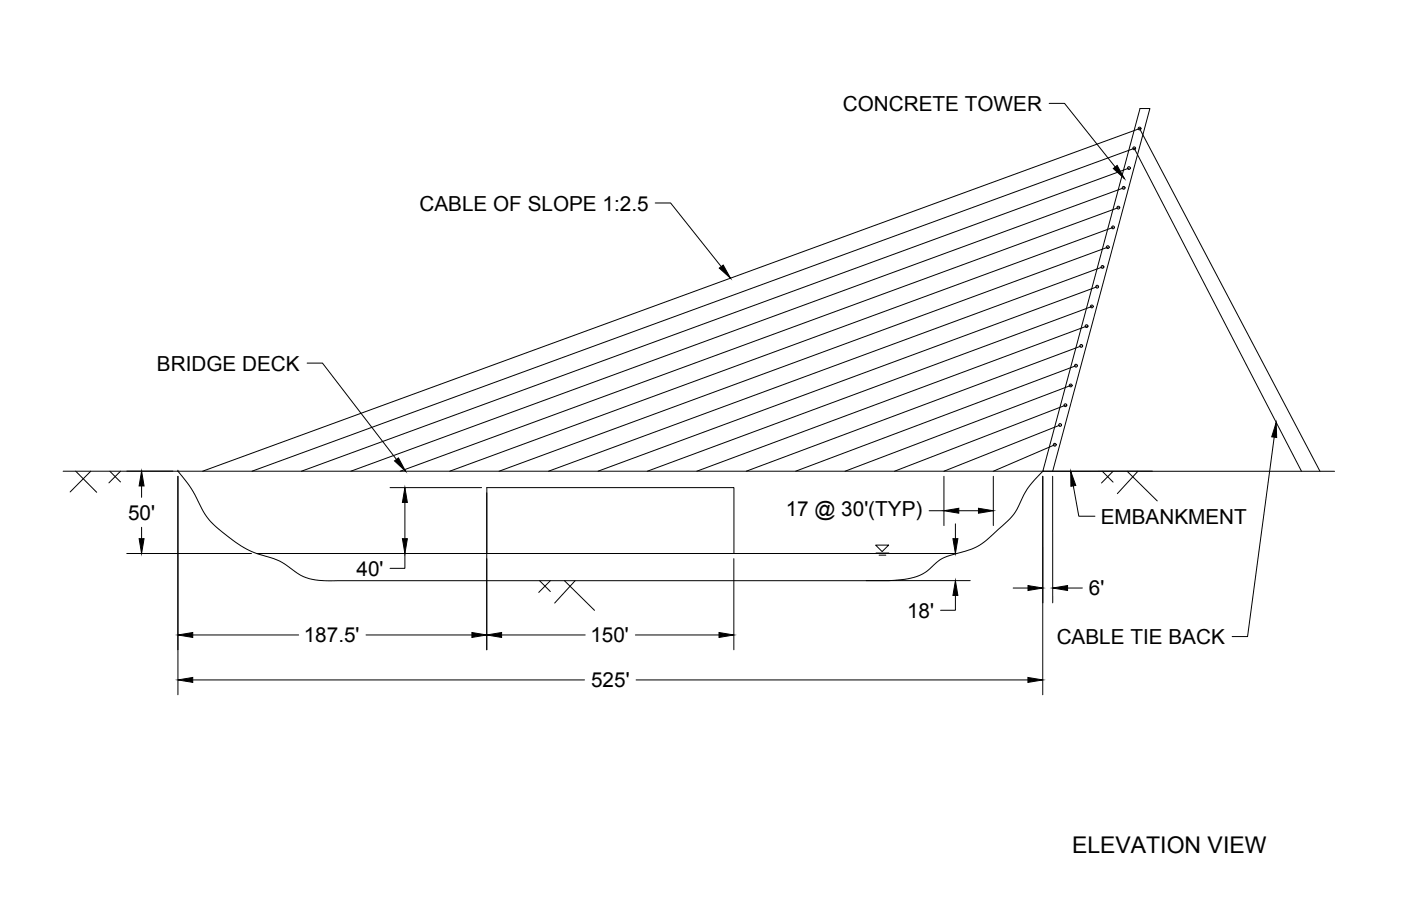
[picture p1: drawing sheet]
<svg xmlns="http://www.w3.org/2000/svg" width="432mm" height="279mm" viewBox="0 0 432 279" stroke-linecap="round" stroke-linejoin="round" font-family="sans-serif">
<!-- layer: 0 -->
<g fill="none" stroke="#000" stroke-width=".31">
<path d="M323.4 31.9h4.7l15.6 19.6M346.3 57.9l-238.2 87.4M348 51.8l-255.1 93.5M201.9 62.6h4.8l15.6 19.6M341.4 76.2l-187.6 69.1M343.1 70.1l-204.5 75.2M344.7 64l-221.3 81.3M336.5 94.5l-137 50.8M338.2 88.4l-153.9 56.9M339.8 82.3l-170.7 63M94.7 112h4.7l22.8 29.7M330 118.9l-69.5 26.4"/>
<path d="M331.6 112.8l-86.4 32.5M333.3 106.7l-103.3 38.6M334.9 100.6l-120.1 44.7M325.1 137.2l-18.9 8.1M326.7 131.1l-35.8 14.2M328.4 125l-52.7 20.3M392.7 134.8l-8.2 61.5h-4.7M19.5 145.3h35.3a42.8 42.8 0 0 1 7.9 12.5 23.6 23.6 0 0 0 7.5 7.6 30.8 30.8 0 0 0 14.1 6.9 26.3 26.3 0 0 1 7.5 4.6 17.7 17.7 0 0 0 10.5 2.2h171.5a21.3 21.3 0 0 0 11.6-2.8l.4-.2a14.9 14.9 0 0 1 6.1-4.5l.9-.3a31.2 31.2 0 0 0 9.8-3.6l5.1-4.4a20.8 20.8 0 0 0 7.8-10.6 31.6 31.6 0 0 1 5.9-7.3l89.9-.1M23.3 145.3l6.5 6.5M28 145.3l-6.4 6.4M33.8 145.3l3.3 3.3M37.1 145.3l-3.5 3.6"/>
<path d="M39.1 145.3h14.1M43.6 149.9v3.5M54.8 145.3h.1M54.8 145.3h266.6M54.8 146.9v67.4M62.5 145.3l288.7-105.6 55.6 105.6M77.7 145.3l271.9-99.6 51.5 99.6M120.2 150.4h28.2M124.8 154.9v11.2M286.4 157.5h4.5M290.9 146.9v15.2M295.5 157.5h6.1"/>
<path d="M306.1 146.9v15.2M321.4 146.9v67.4M324.4 146.9l.1 39M324.5 145.3l29.9-111.8h-3l-30 111.8h33.7M330.8 149.8l1.7 9.4h5M339.7 145.3l3.4 3.4M343.1 145.3l-3.6 3.7M347.4 145.3l9.3 9.2M350.7 145.3l-6.3 6.9M39.1 170.7h38.4M43.6 162.6v3.5M79.1 170.7h215.8"/>
<path d="M124.8 170.7v4.6h-4.6M166.3 179.1l3.3 3.3M169.6 179.1l-3.6 3.6M174 179.1l9.2 9.1M177.3 179.1l-6.3 6.9M226.2 172.3v28.1M226.2 170.7v-20.3h-76.2v50M267 179.1h32M269.9 168.1h4l-2 2zM270 170.5h4M270.9 171.2h2.1M294.5 161.6v4.5"/>
<path d="M59.4 195.8h32.6M112.8 195.8h32.7M154.6 195.8h25.8M195.8 195.8h25.8M294.5 183.6v4.6h-4.6M312.3 181.3h4.5M329 181.3h4.6M59.4 209.7h120.8M196.1 209.7h120.7"/>
<circle cx="351.2" cy="39.6" r=".43"/>
<circle cx="346.3" cy="57.9" r=".43"/>
<circle cx="347.9" cy="51.8" r=".43"/>
<circle cx="349.6" cy="45.7" r=".43"/>
<circle cx="341.4" cy="76.2" r=".43"/>
<circle cx="343.1" cy="70.1" r=".43"/>
<circle cx="344.7" cy="64" r=".43"/>
<circle cx="336.5" cy="94.5" r=".43"/>
<circle cx="338.2" cy="88.4" r=".43"/>
<circle cx="339.8" cy="82.3" r=".43"/>
<circle cx="330" cy="118.9" r=".43"/>
<circle cx="331.6" cy="112.8" r=".43"/>
<circle cx="333.3" cy="106.7" r=".43"/>
<circle cx="334.9" cy="100.6" r=".43"/>
<circle cx="325.1" cy="137.2" r=".43"/>
<circle cx="326.7" cy="131.1" r=".43"/>
<circle cx="328.4" cy="125" r=".43"/>
</g>
<g fill="#000" stroke="#000" stroke-width=".31">
<path d="M343.1 52l1.2-1 2.3 4.1zM221.7 82.7l1.2-1 2.2 4.1zM393.3 130.3l.2 4.6-1.5-.2zM43.6 145.3l.8 4.6h-1.5zM121.6 142.1l1.2-.9 2.2 4.1zM124.8 150.4l.8 4.5h-1.6zM290.9 157.5l4.6-.8v1.6zM301.6 156.7l4.5 .8-4.5 .8zM330 145.3l1.6 4.4-1.5 .3zM42.9 166.1h1.5l-.8 4.6zM124 166.1h1.6l-.8 4.6zM293.7 166.1h1.5l-.7 4.6z"/>
<path d="M54.8 195.8l4.6-.7v1.5zM145.5 195.1l4.5 .7-4.5 .8zM150 195.8l4.6-.7v1.5zM221.6 195.1l4.6 .7-4.6 .8zM294.5 179.1l.7 4.5h-1.5zM316.8 180.6l4.6 .7-4.6 .8zM324.5 181.3l4.5-.7v1.5zM54.8 209.7l4.6-.8v1.5zM316.8 208.9l4.6 .8-4.6 .7z"/>
</g>
<text font-size="7.1" x="330.4" y="263.1">ELEVATION VIEW</text>
<g font-size="6.4">
<text x="259.8" y="34.2">CONCRETE TOWER</text>
<text x="129.3" y="64.9">CABLE OF SLOPE 1:2.5</text>
<text x="48.4" y="114.3">BRIDGE DECK</text>
<text x="39.5" y="160.2">50'</text>
<text x="242.2" y="159.1">17 @ 30'(TYP)</text>
<text x="339.3" y="161.5">EMBANKMENT</text>
<text x="109.9" y="177.5">40'</text>
<text x="335.6" y="183.6">6'</text>
<text x="279.6" y="190.5">18'</text>
<text x="93.6" y="198.1">187.5'</text>
<text x="182" y="198.1">150'</text>
<text x="325.7" y="198.6">CABLE TIE BACK</text>
<text x="182.2" y="211.9">525'</text>
</g>
</svg>
